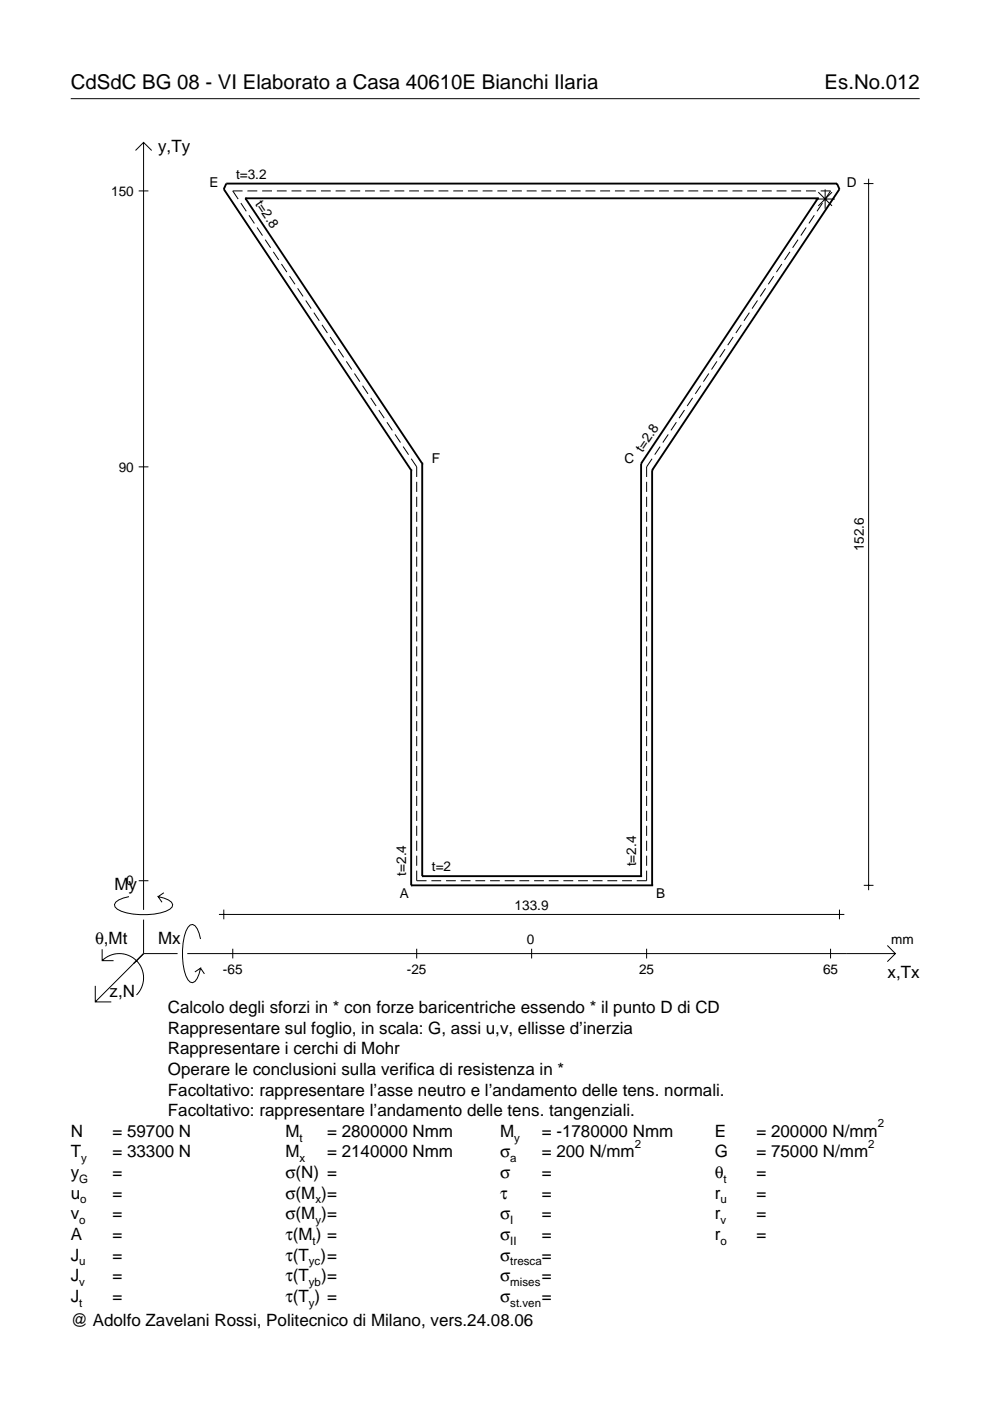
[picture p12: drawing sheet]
<svg xmlns="http://www.w3.org/2000/svg" width="210mm" height="297mm" viewBox="0 0 210 297" stroke-linecap="round" stroke-linejoin="round" font-family="sans-serif">
<g fill="none" stroke="#000" stroke-width=".21">
<path d="M15 20.9h180M28.7 31.9l1.7-1.7 1.8 1.7M30.4 30.2v162.7M183.1 38.9h2.1M184.2 37.9v150.8M29.4 40.5h2.1M51.1 43.1l1.1 1.7M51.4 40.5h-2.1l1.2 1.7M52.5 40.5h2M52.8 45.6l1.1 1.8M54.5 48.2l1.2 1.8M55.6 40.5h2.1"/>
<path d="M56.2 50.8l1.2 1.7M57.9 53.4l1.2 1.7M58.7 40.5h2.1M59.7 56l1.1 1.7M61.4 58.6l1.1 1.7M61.8 40.5h2.1M64.9 40.5h2.1M68 40.5h2.1M71.2 40.5h2M74.3 40.5h2.1M77.4 40.5h2.1M80.5 40.5h2.1"/>
<path d="M83.6 40.5h2.1M86.7 40.5h2.1M89.9 40.5h2M93 40.5h2.1M96.1 40.5h2.1M99.2 40.5h2.1M102.3 40.5h2.1M105.4 40.5h2.1M108.6 40.5h2M111.7 40.5h2.1M114.8 40.5h2.1M117.9 40.5h2.1"/>
<path d="M121 40.5h2.1M124.1 40.5h2.1M127.3 40.5h2M130.4 40.5h2.1M133.5 40.5h2.1M136.6 40.5h2.1M139.7 40.5h2.1M142.8 40.5h2.1M146 40.5h2M149.1 40.5h2.1M152.2 40.5h2.1M155.3 40.5h2.1"/>
<path d="M158.4 40.5h2.1M161.5 40.5h2.1M164 58.6l-1.1 1.7M164.7 40.5h2M165.8 56l-1.2 1.7M167.5 53.4l-1.2 1.7M167.8 40.5h2.1M169.2 50.8l-1.1 1.7M170.9 40.5h2.1M170.9 48.2l-1.1 1.8M172.7 45.6l-1.2 1.8M172.9 42.2h4.1"/>
<path d="M173.5 40.7l2.9 3M174 40.5h2.1l-1.2 1.7M174.4 43.1l-1.2 1.7M174.9 40.1v4.2M176.4 40.7l-2.9 3M63.1 61.1l1.2 1.8M64.8 63.7l1.2 1.7M66.5 66.3l1.2 1.7M68.3 68.9l1.1 1.7M70 71.5l1.1 1.7M71.7 74l1.2 1.8M73.4 76.6l1.2 1.7"/>
<path d="M75.1 79.2l1.2 1.7M150.3 79.2l-1.2 1.7M152 76.6l-1.1 1.7M153.7 74l-1.1 1.8M155.4 71.5l-1.1 1.7M157.2 68.9l-1.2 1.7M158.9 66.3l-1.2 1.7M160.6 63.7l-1.1 1.7M162.3 61.1l-1.1 1.8M29.4 99h2.1M76.9 81.8l1.1 1.7M78.6 84.4l1.1 1.7"/>
<path d="M80.3 86.9l1.2 1.8M82 89.5l1.2 1.7M83.8 92.1l1.1 1.7M85.5 94.7l1.1 1.7M87.2 97.3l1.1 1.7v2.1M138.2 97.3l-1.1 1.7v2.1M140 94.7l-1.2 1.7M141.7 92.1l-1.2 1.7M143.4 89.5l-1.1 1.7M145.1 86.9l-1.1 1.8M146.8 84.4l-1.1 1.7M148.6 81.8l-1.2 1.7"/>
<path d="M88.3 102.2v2.1M88.3 105.3v2.2M88.3 108.5v2.1M88.3 111.7v2.1M88.3 114.8v2.2M88.3 118v2.2M137.1 102.2v2.1M137.1 105.3v2.2M137.1 108.5v2.1M137.1 111.7v2.1M137.1 114.8v2.2M137.1 118v2.2"/>
<path d="M88.3 121.2v2.1M88.3 124.4v2.1M88.3 127.5v2.2M88.3 130.7v2.1M88.3 133.9v2.1M88.3 137v2.2M137.1 121.2v2.1M137.1 124.4v2.1M137.1 127.5v2.2M137.1 130.7v2.1M137.1 133.9v2.1M137.1 137v2.2"/>
<path d="M88.3 140.2v2.1M88.3 143.4v2.1M88.3 146.5v2.2M88.3 149.7v2.2M88.3 152.9v2.1M88.3 156.1v2.1M88.3 159.2v2.2M137.1 140.2v2.1M137.1 143.4v2.1M137.1 146.5v2.2M137.1 149.7v2.2M137.1 152.9v2.1"/>
<path d="M137.1 156.1v2.1M137.1 159.2v2.2M88.3 162.4v2.1M88.3 165.6v2.1M88.3 168.7v2.2M88.3 171.9v2.2M88.3 175.1v2.1M88.3 178.3v2.1M137.1 162.4v2.1M137.1 165.6v2.1M137.1 168.7v2.2M137.1 171.9v2.2"/>
<path d="M137.1 175.1v2.1M137.1 178.3v2.1M27.3 190.1a3.6 3.6 0 0 0-3 1.7l.1 .5a5.7 5.7 0 0 0 3.8 1.5 13.3 13.3 0 0 0 7.8-1l.5-.5 .1-.5a3.6 3.6 0 0 0-3.1-1.7l.8 1.2M29.4 186.7h2.1M30.4 195v7.2M34.7 189.3l-1.2 .8M42.5 199.1a3.6 3.6 0 0 0-1.7-3.1l-.5 .1a5.7 5.7 0 0 0-1.5 3.8 13.3 13.3 0 0 0 1 7.8l.5 .5 .5 .2a3.6 3.6 0 0 0 1.7-3.1l-1.2 .8M46.4 193.9h132.6M47.4 192.9v2M88.3 184.6v2.1h2.1M88.3 181.4v2.2M91.5 186.7h2"/>
<path d="M94.6 186.7h2M97.7 186.7h2.1M100.8 186.7h2.1M103.9 186.7h2.1M107 186.7h2.1M110.1 186.7h2.1M113.2 186.7h2.1M116.3 186.7h2.1M119.5 186.7h2M122.6 186.7h2M125.7 186.7h2.1M128.8 186.7h2.1"/>
<path d="M131.9 186.7h2.1M137.1 184.6v2.1h-2.1M137.1 181.4v2.2M178 192.9v2M183.1 187.7h2.1M20.2 209v3.4h3.4M21.7 203.7a5.1 5.1 0 0 1 7.2 0 5.1 5.1 0 0 1 0 7.3M21.7 201.3v2.4h2.4M30.4 202.2l-10.2 10.2M30.4 202.2l-2 2M30.4 202.2h7.2M39.7 202.2h150.1"/>
<path d="M42.5 205.3l.8 1.2M49.3 201.2v2M88.3 201.2v2M112.7 201.2v2M137.1 201.2v2M176.1 201.2v2M188.1 200.5l1.7 1.7-1.7 1.7"/>
</g>
<g fill="none" stroke="#000" stroke-width=".4">
<path d="M52 42h.1M52 42h121.4M52 42l37.5 56.3M173.4 42h.1M173.4 42l-37.5 56.3M87.2 99.7h.1M87.2 99.7l-39.8-59.6 .6-1.2h129.5l.5 1.2-39.7 59.6M87.2 99.7v88M89.5 98.3h.1M89.5 98.3v87.5M135.9 98.3h.1M135.9 98.3v87.5"/>
<path d="M138.3 99.7h.1M138.3 99.7v88M87.2 187.7h.1M87.2 187.7h51.1M89.5 185.8h.1M89.5 185.8h46.4M135.9 185.8h.1M138.3 187.7h.1"/>
</g>
<g font-size="4.3">
<text x="15" y="18.9">CdSdC BG 08 - VI Elaborato a Casa 40610E Bianchi Ilaria</text>
<text x="174.8" y="18.9">Es.No.012</text>
</g>
<g font-size="3.6">
<text x="33.5" y="32.3">y,Ty</text>
<text x="24.3" y="188.8">My</text>
<text x="20.1" y="200.1">θ,Mt</text>
<text x="33.5" y="200.1">Mx</text>
<text x="188.2" y="207.3">x,Tx</text>
<text x="23.2" y="211.4">z,N</text>
<text x="35.6" y="214.8">Calcolo degli sforzi in * con forze baricentriche essendo * il punto D di CD</text>
<text x="35.6" y="219.2">Rappresentare sul foglio, in scala: G, assi u,v, ellisse d’inerzia</text>
<text x="35.6" y="223.5">Rappresentare i cerchi di Mohr</text>
<text x="35.6" y="227.9">Operare le conclusioni sulla verifica di resistenza in *</text>
<text x="35.6" y="232.3">Facoltativo: rappresentare l’asse neutro e l’andamento delle tens. normali.</text>
<text x="35.6" y="236.7">Facoltativo: rappresentare l’andamento delle tens. tangenziali.</text>
<text x="15" y="241">N</text>
<text x="15" y="245.4">T</text>
<text x="23.8" y="245.4">= 33300 N</text>
<text x="23.8" y="241">= 59700 N</text>
<text x="60.5" y="241">M</text>
<text x="60.5" y="245.4">M</text>
<text x="69.3" y="241">= 2800000 Nmm</text>
<text x="69.3" y="245.4">= 2140000 Nmm</text>
<text x="106" y="245.4">σ</text>
<text x="106" y="241">M</text>
<text x="114.9" y="241">= -1780000 Nmm</text>
<text x="114.9" y="245.4">= 200 N/mm</text>
<text x="151.5" y="241">E</text>
<text x="151.5" y="245.4">G</text>
<text x="160.4" y="241">= 200000 N/mm</text>
<text x="160.4" y="245.4">= 75000 N/mm</text>
<text x="15" y="249.8">y</text>
<text x="23.8" y="249.8">=</text>
<text x="60.5" y="249.8">σ(N) =</text>
<text x="106" y="249.8">σ</text>
<text x="114.9" y="249.8">=</text>
<text x="151.5" y="249.8">θ</text>
<text x="160.4" y="249.8">=</text>
<text x="15" y="254.2">u</text>
<text x="23.8" y="254.2">=</text>
<text x="60.5" y="254.2">σ(M )=</text>
<text x="106" y="254.2">τ</text>
<text x="114.9" y="254.2">=</text>
<text x="151.5" y="254.2">r</text>
<text x="160.4" y="254.2">=</text>
<text x="15" y="258.5">v</text>
<text x="15" y="262.9">A</text>
<text x="23.8" y="262.9">=</text>
<text x="23.8" y="258.5">=</text>
<text x="60.5" y="258.5">σ(M )=</text>
<text x="60.5" y="262.9">τ(M ) =</text>
<text x="106" y="262.9">σ</text>
<text x="106" y="258.5">σ</text>
<text x="114.9" y="258.5">=</text>
<text x="114.9" y="262.9">=</text>
<text x="151.5" y="258.5">r</text>
<text x="151.5" y="262.9">r</text>
<text x="160.4" y="258.5">=</text>
<text x="160.4" y="262.9">=</text>
<text x="15" y="267.3">J</text>
<text x="23.8" y="267.3">=</text>
<text x="60.5" y="267.3">τ(T )=</text>
<text x="106" y="267.3">σ</text>
<text x="114.9" y="267.3">=</text>
<text x="15" y="271.7">J</text>
<text x="23.8" y="271.7">=</text>
<text x="60.5" y="271.7">τ(T</text>
<text x="68.1" y="271.7">)=</text>
<text x="106" y="271.7">σ</text>
<text x="114.9" y="271.7">=</text>
<text x="15" y="281.2">@ Adolfo Zavelani Rossi, Politecnico di Milano, vers.24.08.06</text>
<text x="15" y="276">J</text>
<text x="23.8" y="276">=</text>
<text x="60.5" y="276">τ(T ) =</text>
<text x="106" y="276">σ</text>
<text x="114.9" y="276">=</text>
</g>
<g font-size="2.9">
<text x="23.6" y="41.5">150</text>
<text x="44.4" y="39.7">E</text>
<text x="50" y="37.9">t=3.2</text>
<text x="179.5" y="39.7">D</text>
<text x="54" y="43.2" transform="rotate(56 54 43.2)">t=2.8</text>
<text x="136.2" y="96" transform="rotate(-56 136.2 96)">t=2.8</text>
<text x="25.2" y="100">90</text>
<text x="91.5" y="98.3">F</text>
<text x="132.4" y="98.3">C</text>
<text x="183.1" y="116.9" transform="rotate(-90 183.1 116.9)">152.6</text>
<text x="86.1" y="185.7" transform="rotate(-90 86.1 185.7)">t=2.4</text>
<text x="91.6" y="184.7">t=2</text>
<text x="134.9" y="183.7" transform="rotate(-90 134.9 183.7)">t=2.4</text>
<text x="26.8" y="187.7">0</text>
<text x="84.8" y="190.5">A</text>
<text x="139.2" y="190.5">B</text>
<text x="109.1" y="192.9">133.9</text>
<text x="111.7" y="200.1">0</text>
<text x="189" y="200.1">mm</text>
<text x="47.3" y="206.6">-65</text>
<text x="86.3" y="206.6">-25</text>
<text x="135.5" y="206.6">25</text>
<text x="174.5" y="206.6">65</text>
</g>
<g font-size="2.4">
<text x="186.1" y="239">2</text>
<text x="63.5" y="242">t</text>
<text x="109" y="242">y</text>
<text x="134.6" y="243.4">2</text>
<text x="184.1" y="243.4">2</text>
<text x="16.8" y="250.8">G</text>
<text x="17.2" y="246.4">y</text>
<text x="63.5" y="246.4">x</text>
<text x="108.2" y="246.4">a</text>
<text x="153.4" y="250.8">t</text>
<text x="17" y="255.2">o</text>
<text x="66.9" y="255.2">x</text>
<text x="152.7" y="255.2">u</text>
<text x="16.8" y="259.5">o</text>
<text x="66.3" y="263.9">t</text>
<text x="66.9" y="259.5">y</text>
<text x="108.2" y="259.5">I</text>
<text x="108.2" y="263.9">II</text>
<text x="152.7" y="259.5">v</text>
<text x="152.7" y="263.9">o</text>
<text x="16.8" y="268.3">u</text>
<text x="65.5" y="268.3">yc</text>
<text x="108.2" y="268.3">tresca</text>
<text x="16.8" y="272.7">v</text>
<text x="65.5" y="272.7">yb</text>
<text x="108.2" y="272.7">mises</text>
<text x="16.8" y="277">t</text>
<text x="65.5" y="277">y</text>
<text x="108.2" y="277">st.ven</text>
</g>
</svg>
